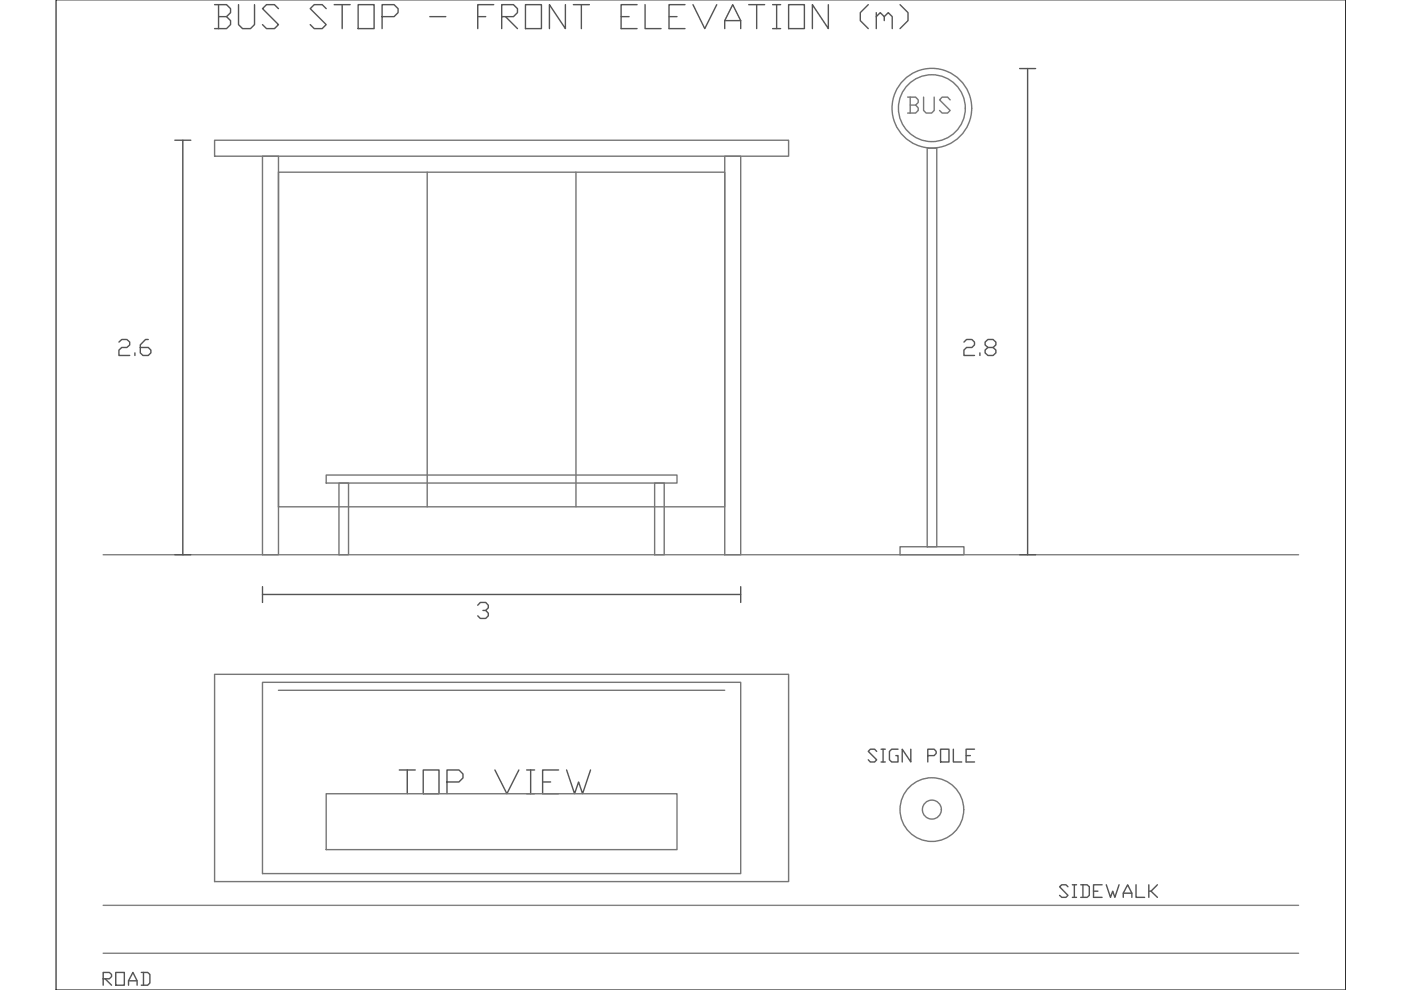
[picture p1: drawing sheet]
<svg xmlns="http://www.w3.org/2000/svg" width="297mm" height="210mm" viewBox="0 0 297 210" stroke-linecap="round" stroke-linejoin="round" font-family="sans-serif">
<!-- layer: GROUND -->
<path d="M21.9 117.6h253.4M21.9 192h253.4M21.9 202.1h253.4" fill="none" stroke="#808080" stroke-width=".3"/>
<!-- layer: SHELTER -->
<path d="M45.5 29.7h121.7v3.4h-121.7zM55.7 33.1h3.3v84.5h-3.3zM153.7 33.1h3.3v84.5h-3.3zM45.5 143h121.7v43.9h-121.7zM55.7 144.7h101.3v40.5h-101.3z" fill="none" stroke="#767676" stroke-width=".3"/>
<!-- layer: GLASS -->
<path d="M59 36.5h94.7v71h-94.7zM90.6 36.5v71M122.1 36.5v71M59 146.4h94.7" fill="none" stroke="#767676" stroke-width=".3"/>
<!-- layer: BENCH -->
<path d="M69.2 100.7h74.3v1.7h-74.3zM71.9 102.4h2v15.2h-2zM138.8 102.4h2v15.2h-2zM69.2 168.3h74.3v11.8h-74.3z" fill="none" stroke="#767676" stroke-width=".3"/>
<!-- layer: SIGN -->
<g fill="none" stroke="#767676" stroke-width=".3">
<path d="M196.6 31.4h2v84.5h-2zM190.8 115.9h13.6v1.7h-13.6z"/>
<circle cx="197.6" cy="22.9" r="8.4"/>
<circle cx="197.6" cy="22.9" r="7.1"/>
<circle cx="197.6" cy="171.7" r="6.8"/>
<circle cx="197.6" cy="171.7" r="2.01"/>
</g>
<!-- layer: DIMS -->
<path d="M216.2 14.5h3.4M217.9 14.5v103.1M37.1 29.7h3.4M38.8 29.7v87.9M37.1 117.6h3.4M216.2 117.6h3.4M55.7 126h101.3M55.7 124.4v3.3M101.3 128.3l.5-.6h1.2l.5 .6v.6l-.5 .5h-.6M103 129.4l.5 .6v.6l-.5 .5h-1.2l-.5-.5M157 124.4v3.3" fill="none" stroke="#545454" stroke-width=".3"/>
<!-- layer: 0 -->
<path d="M11.9 0h273.4v209.9h-273.4z" fill="none" stroke="#000" stroke-width=".21"/>
<g font-size="9.3" fill="#545454">
<text x="44.4" y="7.4">BUS STOP - FRONT ELEVATION (m)</text>
<text x="83.6" y="169.7">TOP VIEW</text>
</g>
<text font-size="6.6" fill="#767676" x="191.6" y="25">BUS</text>
<g font-size="6.6" fill="#545454">
<text x="24.3" y="76.6">2.6</text>
<text x="203.6" y="76.6">2.8</text>
</g>
<g font-size="6.2" fill="#545454">
<text x="223.7" y="191.6">SIDEWALK</text>
<text x="20.8" y="210.3">ROAD</text>
</g>
<text font-size="5.7" fill="#545454" x="183.1" y="162.6">SIGN POLE</text>
</svg>
